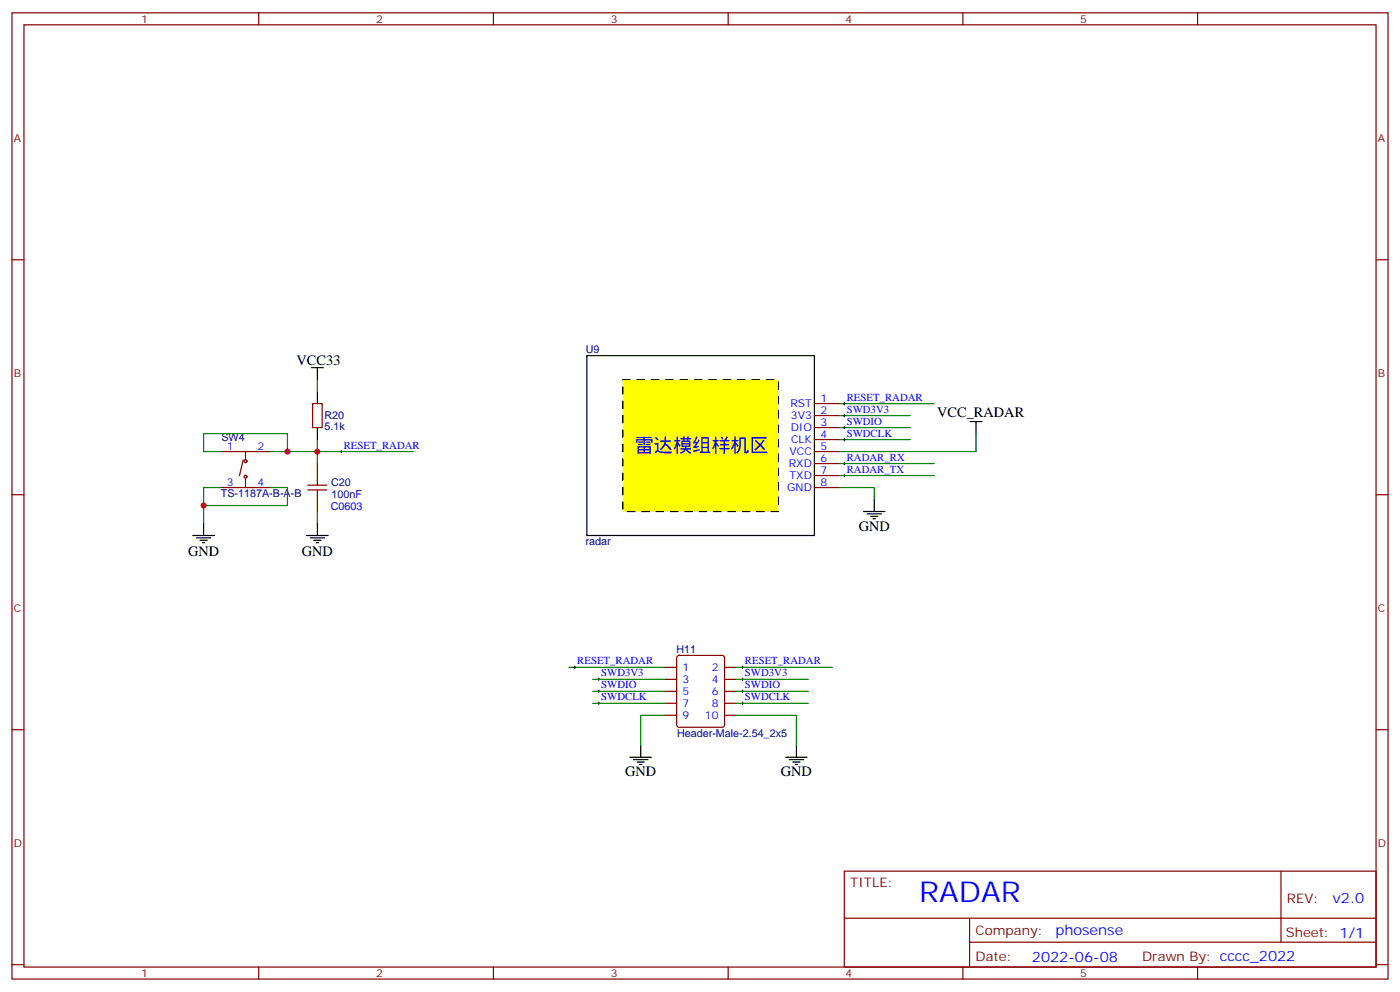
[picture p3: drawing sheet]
<svg xmlns="http://www.w3.org/2000/svg" width="412mm" height="292mm" viewBox="0 0 412 292" stroke-linecap="round" stroke-linejoin="round" font-family="sans-serif">
<g fill="none" stroke="#870000" stroke-width=".35">
<path d="M3.5 3.8h405.4v284.3h-405.4zM7.1 7.3h398.2v277.3h-398.2zM76.2 3.8v3.5M145.3 3.8v3.5M214.5 3.8v3.5M283.6 3.8v3.5M352.8 3.8v3.5M3.5 76.4h3.6M405.3 76.4h3.6M92.1 118.8h2.8v7h-2.8zM65.3 132.9h14.1M71.6 135.4l-1 4.5"/>
<path d="M72.3 132.9v2.5M93.5 136.4v6.4M3.5 145.6h3.6M65.3 143.5h14.1M72.3 141v2.5M90.7 144.2h5.6M90.7 142.8h5.6M93.5 144.2v6.3M405.3 145.6h3.6M195.8 199.9h3.5M195.8 196.4h3.5M199.6 193.1l.4-.2h12.7l.7 .4v20l-.4 .7h-13l-.6-.4-.1-20z"/>
<path d="M213.4 199.9h3.6M213.4 196.4h3.6M3.5 214.7h3.6M195.8 210.5h3.5M195.8 207h3.5M195.8 203.4h3.5M213.4 210.5h3.6M213.4 207h3.6M213.4 203.4h3.6M405.3 214.7h3.6M248.7 256.4h156.6v28.2h-156.6zM377.3 256.4v20.9"/>
<path d="M248.7 270.2h156.5M285.6 277.3h119.6M285.6 270.2v14.1M3.5 283.9h3.6M76.2 284.6v3.5M145.3 284.6v3.5M214.5 284.6v3.5M283.6 284.6v3.5M352.8 284.6v3.5M405.3 283.9h3.6"/>
<circle cx="72.3" cy="135.7" r=".44"/>
<circle cx="72.3" cy="140.3" r=".44"/>
</g>
<g fill="none" stroke="#000" stroke-width=".35">
<path d="M91.7 108.2h3.5M93.5 108.2v3.5M93.5 115.3v3.5M93.5 125.8v3.6M285.8 124.1h3.5M287.5 124.1v3.5M56.8 157.6h6.3M57.9 158.3h4.2M58.9 159h2.1M59.6 159.7h.7M60 154.1v3.5M90.3 157.6h6.4"/>
<path d="M91.4 158.3h4.2M92.4 159h2.1M93.1 159.7h.7M93.5 154.1v3.5M254.4 150.5h6.3M255.4 151.2h4.2M256.5 151.9h2.1M257.2 152.6h.7M257.5 147v3.5M188.7 219.3v3.5M234.6 219.3v3.5M185.6 222.8h6.3"/>
<path d="M186.6 223.6h4.3M187.7 224.3h2.1M188.4 225h.7M231.4 222.8h6.4M232.5 223.6h4.2M233.5 224.3h2.2M234.2 225h.7"/>
</g>
<g fill="none" stroke="#008700" stroke-width=".35">
<path d="M93.5 111.7v3.6M246.9 118.8h28.3M65.3 132.9h-5.3v-5.3h24.7v5.3M79.4 132.9h42.3M93.5 129.4v7M246.9 139.9h28.3M246.9 136.4h28.3M246.9 122.3h21.2M246.9 125.8h21.2M246.9 129.4h21.2M287.5 127.6v5.3h-40.6M65.3 143.5h-5.3v10.6"/>
<path d="M79.4 143.5h5.3v5.3h-24.7M93.5 150.5v3.6M246.9 143.5h10.6v3.5M167.6 196.4h28.2M174.6 199.9h21.2M217 196.4h28.2M217 199.9h21.1M174.6 203.4h21.2M174.6 207h21.2M195.8 210.5h-7.1v8.8M217 210.5h17.6v8.8M217 203.4h21.1"/>
<path d="M217 207h21.1"/>
</g>
<g fill="none" stroke="#000" stroke-width=".29">
<path d="M248.4 118.8h.7M248.7 118.4v.7M100.2 132.9h.7M100.5 132.5v.7M248.4 139.9h.7M248.4 136.4h.7M248.4 122.3h.7M248.4 125.8h.7M248.4 129.4h.7M248.7 122v.7M248.7 125.5v.7M248.7 129v.7"/>
<path d="M248.7 136.1v.7M248.7 139.6v.7M169 196.4h.7M169.3 196v.7M176 199.9h.7M176.4 199.6v.7M218.4 196.4h.7M218.4 199.9h.7M218.7 196v.7M218.7 199.6v.7M176 203.4h.7M176 207h.7"/>
<path d="M176.4 203.1v.7M176.4 206.6v.7M218.4 203.4h.7M218.4 207h.7M218.7 203.1v.7M218.7 206.6v.7"/>
</g>
<g fill="#c00">
<circle cx="93.5" cy="132.9" r=".88"/>
<circle cx="60" cy="148.8" r=".88"/>
<circle cx="84.7" cy="132.9" r=".88"/>
</g>
<path d="M172.9 104.7h67v52.9h-67z" fill="none" stroke="#000" stroke-width=".35"/>
<path d="M239.9 118.8h7M239.9 122.3h7M239.9 125.8h7M239.9 129.4h7M239.9 132.9h7M239.9 136.4h7M239.9 139.9h7M239.9 143.5h7" fill="none" stroke="#870000" stroke-width=".35"/>
<path d="M183.4 111.7h45.9v38.8h-45.9z" fill="#ff0" stroke="#000" stroke-width=".35" stroke-dasharray="2.1 2.1"/>
<text font-size="8.5" fill="#00f" x="270.8" y="265.4">RADAR</text>
<text font-size="5.6" fill="#00f" x="187" y="132.9">雷达模组样机区</text>
<g font-size="4.2">
<text x="87.4" y="107.5">VCC33</text>
<text x="276.1" y="122.7">VCC_RADAR</text>
<text x="252.9" y="156.2">GND</text>
<text x="55.4" y="163.8">GND</text>
<text x="88.9" y="163.8">GND</text>
<text x="184.1" y="228.5">GND</text>
<text x="230" y="228.5">GND</text>
</g>
<g font-size="4.2" fill="#00f">
<text x="392.5" y="265.6">v2.0</text>
<text x="310.9" y="275.2">phosense</text>
<text x="304" y="283">2022-06-08</text>
</g>
<g font-size="3.9" fill="#800">
<text x="250.5" y="260.9">TITLE:</text>
<text x="379.1" y="265.6">REV:</text>
<text x="287.4" y="275.1">Company:</text>
<text x="378.7" y="275.8">Sheet: 1/1</text>
<text x="287.4" y="282.8">Date:</text>
<text x="336.4" y="282.9">Drawn By: cccc_2022</text>
</g>
<g font-size="3.2" fill="#800">
<text x="41.6" y="6.8">1</text>
<text x="110.8" y="6.8">2</text>
<text x="179.9" y="6.8">3</text>
<text x="249.1" y="6.8">4</text>
<text x="318.2" y="6.8">5</text>
<text x="4.1" y="41.9">A</text>
<text x="405.9" y="41.9">A</text>
<text x="4.1" y="111">B</text>
<text x="405.9" y="111">B</text>
<text x="4.1" y="180.2">C</text>
<text x="405.9" y="180.2">C</text>
<text x="4.1" y="249.3">D</text>
<text x="405.9" y="249.3">D</text>
<text x="41.6" y="287.6">1</text>
<text x="110.8" y="287.6">2</text>
<text x="179.9" y="287.6">3</text>
<text x="249.1" y="287.6">4</text>
<text x="318.2" y="287.6">5</text>
</g>
<g font-size="3.2" fill="#000080">
<text x="172.5" y="104">U9</text>
<text x="95.6" y="123.4">R20</text>
<text x="65.2" y="129.8">SW4</text>
<text x="95.6" y="126.6">5.1k</text>
<text x="97.5" y="142.9">C20</text>
<text x="65" y="146.4">TS-1187A-B-A-B</text>
<text x="97.6" y="146.4">100nF</text>
<text x="172.5" y="160.5">radar</text>
<text x="199.2" y="192.2">H11</text>
<text x="199.4" y="216.9">Header-Male-2.54_2x5</text>
</g>
<g font-size="3.2" fill="#00f">
<text x="232.9" y="119.8">RST</text>
<text x="241.7" y="118.4">1</text>
<text x="249.4" y="117.9">RESET_RADAR</text>
<text x="233" y="123.4">3V3</text>
<text x="241.7" y="122">2</text>
<text x="241.7" y="125.5">3</text>
<text x="249.4" y="121.4">SWD3V3</text>
<text x="249.4" y="125">SWDIO</text>
<text x="232.9" y="126.9">DIO</text>
<text x="233" y="130.4">CLK</text>
<text x="241.7" y="129">4</text>
<text x="249.4" y="128.5">SWDCLK</text>
<text x="66.8" y="132.5">1</text>
<text x="75.8" y="132.5">2</text>
<text x="101.2" y="132">RESET_RADAR</text>
<text x="232.4" y="137.5">RXD</text>
<text x="232.6" y="133.9">VCC</text>
<text x="241.7" y="132.5">5</text>
<text x="241.7" y="136.1">6</text>
<text x="249.4" y="135.5">RADAR_RX</text>
<text x="66.8" y="143.1">3</text>
<text x="75.8" y="143.1">4</text>
<text x="232.6" y="141">TXD</text>
<text x="241.7" y="139.6">7</text>
<text x="241.7" y="143.1">8</text>
<text x="249.4" y="139.1">RADAR_TX</text>
<text x="97.5" y="149.9">C0603</text>
<text x="231.9" y="144.5">GND</text>
<text x="170" y="195.5">RESET_RADAR</text>
<text x="201.1" y="197.4">1</text>
<text x="209.6" y="197.4">2</text>
<text x="219.4" y="195.5">RESET_RADAR</text>
<text x="177.1" y="199">SWD3V3</text>
<text x="177.1" y="202.6">SWDIO</text>
<text x="201.1" y="201">3</text>
<text x="209.6" y="201">4</text>
<text x="219.4" y="199">SWD3V3</text>
<text x="219.4" y="202.6">SWDIO</text>
<text x="177.1" y="206.1">SWDCLK</text>
<text x="201.1" y="208">7</text>
<text x="201.1" y="204.5">5</text>
<text x="209.6" y="208">8</text>
<text x="209.6" y="204.5">6</text>
<text x="219.4" y="206.1">SWDCLK</text>
<text x="201.1" y="211.6">9</text>
<text x="207.6" y="211.6">10</text>
</g>
</svg>
